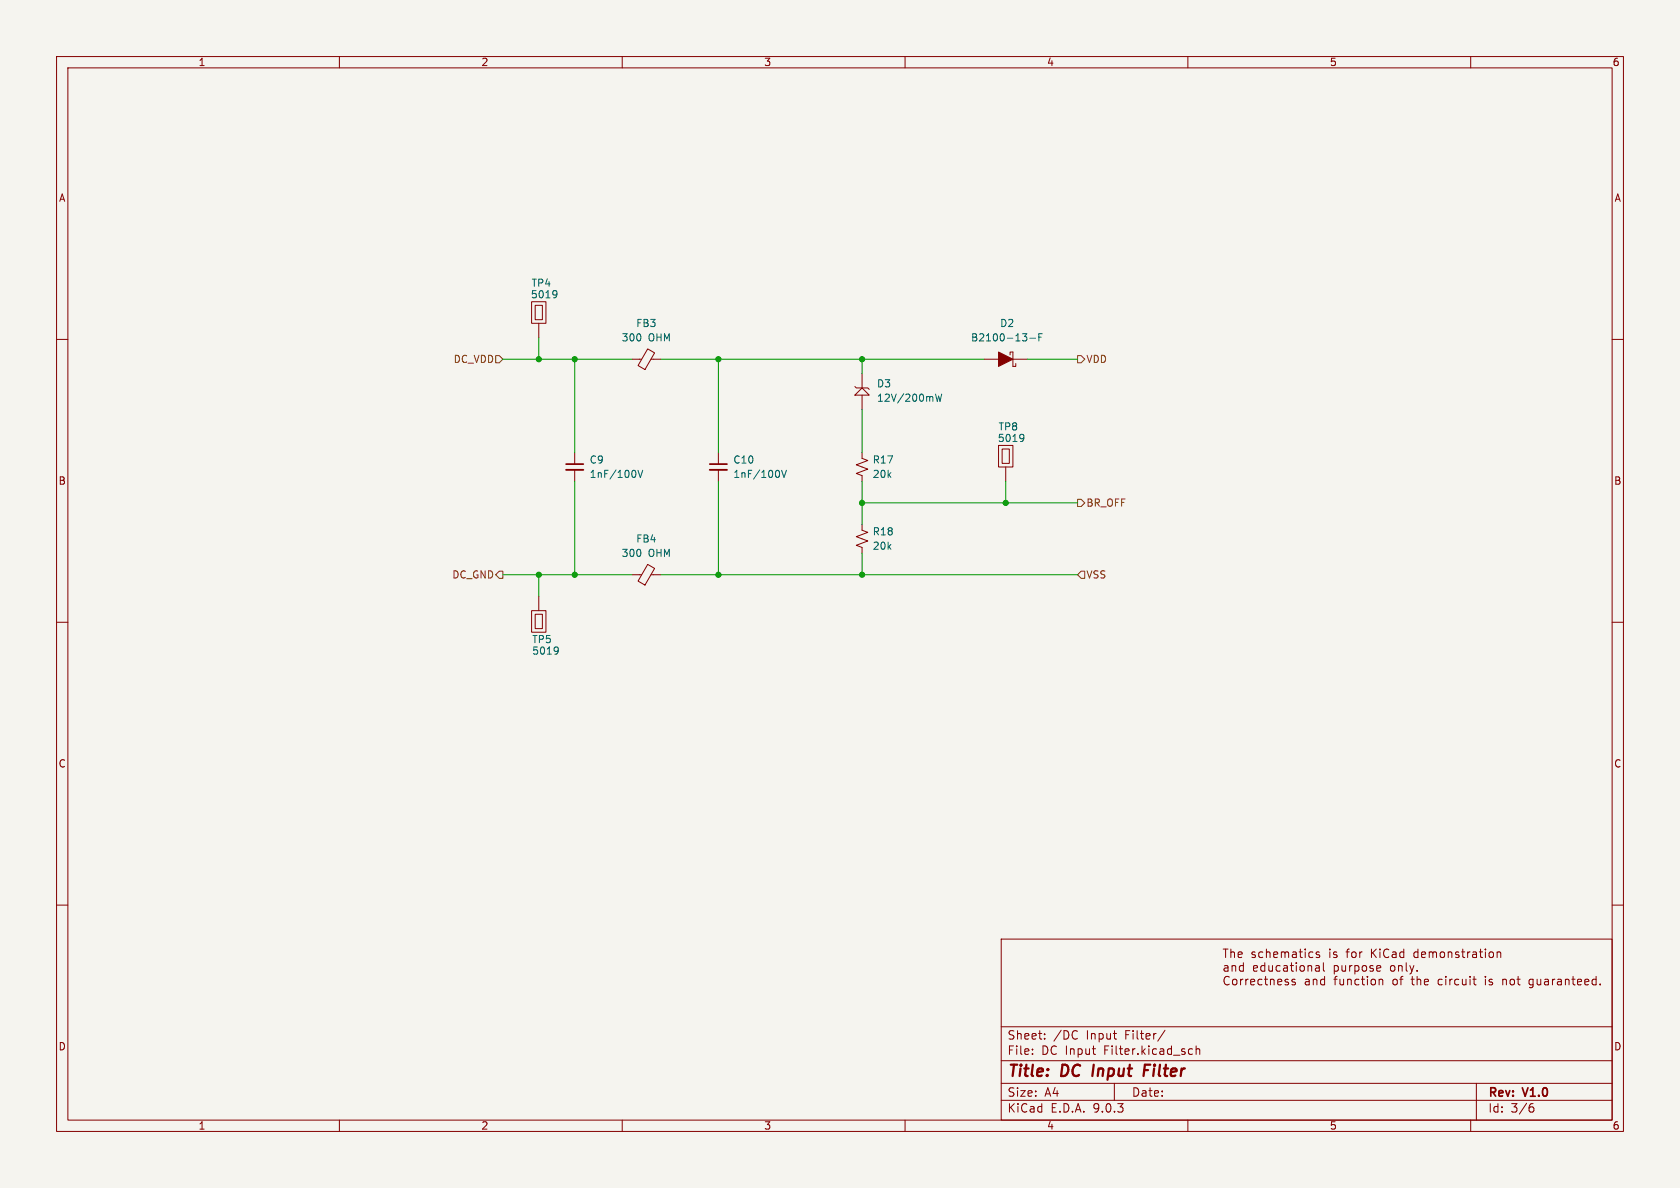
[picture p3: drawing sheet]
<svg xmlns="http://www.w3.org/2000/svg" width="297mm" height="210mm" viewBox="0 0 297 210" stroke-linecap="round" stroke-linejoin="round" font-family="sans-serif">
<path d="M0 0h297v210h-297z" fill="#f5f4ef" stroke="#f5f4ef" stroke-width=".18"/>
<g fill="none" stroke="#840000" stroke-width=".18">
<path d="M10 10h277v190h-277zM12 12h273v186h-273zM60 10v2M110 10v2M160 10v2M210 10v2M260 10v2M94 53.3h2.5v3.9h-2.5zM94.6 54h1.3v2.5h-1.3zM95.2 57.2v2.5M10 60h2M111.8 63.5h1.6"/>
<path d="M114.5 61.7l1.2 .7-1.7 2.9-1.2-.7zM115.1 63.5h1.7M151.1 68.3l.3 .3h2l.3 .2M152.4 68.6l1.3 1.3h-2.6zM152.4 66v2.6M152.4 69.9v2.5M174 63.5h2.5M176.5 78.7h2.6v3.9h-2.6zM177.2 79.4h1.2v2.5h-1.2zM178.6 62.7v-.5h.5v2.6h.5v-.5M179.1 63.5h2.5M285 60h2"/>
<path d="M101.6 80v2M101.6 83.1v2M114.5 99.8l1.2 .7-1.7 2.9-1.2-.7zM127 80v2M127 83.1v2M152.4 80v1l1 .4-2 .8 2 .7-2 .8 1 .4v1M152.4 92.7v1l1 .4-2 .8 2 .7-2 .8 1 .4v1M177.8 82.6v2.5M10 110h2M94 108h2.5v3.8h-2.5zM94.6 108.6h1.3v2.5h-1.3zM95.2 105.4v2.6"/>
<path d="M111.8 101.6h1.6M115.1 101.6h1.7M285 110h2M10 160h2M177 166h108v32h-108zM216.2 167.8h.9M216.7 167.8v1.5M216.7 172.7a.74 .74 0 0 0-.3 .9 .74 .74 0 0 0 .8 .4h.1M217.2 172.7h.1M217.6 167.8v1.5M217.6 168.4l.2-.1h.4v1M218 173.2l.4-.1 .3 .3v.4l-.3 .3-.4-.1-.1-.2v-.4z"/>
<path d="M218.9 168.8l.7-.2-.1-.3h-.4l-.2 .2 .1 .7h.5M219.3 173.1v1M219.7 173.1l-.2 .1-.2 .2M220.2 173.1v1M220.7 173.1l-.3 .1-.2 .2M221.1 173.6l.7-.1-.1-.3-.4-.1-.2 .2 .1 .7h.5M221.9 168.3h-.4l-.2 .2 .1 .2 .5 .1v.4h-.6M223.1 173.2l-.4-.1-.3 .3v.4l.1 .2h.6M223.2 168.3h-.4l-.3 .3v.4l.2 .2h.5M223.5 173.1h.6M223.7 172.6v1.3l.4 .2M223.9 168.4l.2-.1h.4v1"/>
<path d="M223.9 167.8v1.5M224.6 173.2l.2-.1 .4 .1v.9M224.6 173.1v1M225.2 168.8l.7-.2-.1-.3h-.4l-.2 .2v.7h.6M225.9 173.6l.7-.1-.1-.3-.4-.1-.2 .2 .1 .7h.5M226.5 168.4l.5-.1 .2 .2M226.5 168.3v1M227.2 168.5l.2-.2h.3l.1 1M227.2 168.5v.8M227.7 173.2l-.3-.1-.2 .2v.2l.5 .2v.3h-.5M228.5 168.3h.6l.1 1M229 173.2l-.4-.1-.2 .2 .1 .2 .5 .2v.3h-.6"/>
<path d="M229.2 168.6l-.5 .1a.29 .29 0 0 0-.3 .3 .29 .29 0 0 0 .3 .3l.5-.1M229.7 168.3h.5M229.9 167.8v1.3l.3 .2M230.7 167.8v.1M230.7 168.3v1M230.8 173.2h.6l.1 .9M231.5 173.5h-.5a.29 .29 0 0 0-.3 .3 .29 .29 0 0 0 .3 .3l.5-.1M232.1 168.3h-.4l-.3 .3v.4l.1 .2h.6M232.2 173.2l.2-.1 .3 .1 .1 .9M232.2 173.1v1M232.6 170.8h.6v.9M233.2 171l-.5 .1a.29 .29 0 0 0-.2 .3 .29 .29 0 0 0 .2 .3l.5-.1"/>
<path d="M233.2 168.3h-.3l-.2 .2v.2l.5 .1v.4h-.5M234 170.2v1.3l.2 .2M234.2 173.2l-.5-.1-.2 .3v.4l.1 .2h.6M234.2 172.6v1.5M235.1 167.8v.1M235.1 168.3v1M235.8 173.1h.6M236.1 172.7l-.1 1.4M236.3 168.3h-.3l-.3 .2 .1 .2 .5 .1v.4h-.6M236.9 173.1l.1 .9 .3 .1 .2-.1M237.2 170.7v.8l.1 .1 .4 .1M237.5 173.1v1"/>
<path d="M238 168.3h.5M238.2 173.2l.3-.1 .3 .1 .1 .9M238.2 173.1v1M238.5 167.8l-.3 .2v1.3M239.1 168.3h.4l.2 .3v.4l-.2 .3-.4-.1-.1-.2v-.4zM240.2 173.2l-.4-.1-.3 .3v.4l.2 .2h.5M240.4 168.3v1M240.7 173.1h.5M240.8 168.3h-.3l-.1 .3M240.9 172.6v1.3l.3 .2M241.3 170.7l.3 .3v.4l-.3 .3M241.7 172.6v.1"/>
<path d="M241.7 173.1v1M242.5 167.8v1.5M242.5 173.2l.4-.1 .3 .3v.4l-.3 .3-.4-.1-.1-.2v-.4zM242.7 168.4l.6 .9M243.3 167.8l-.8 .8M243.8 173.2l.2-.1 .4 .1 .1 .9M243.8 173.1v1M244 167.8v.1M244 168.3v1M245.5 167.9a.6 .6 0 0 0-.7 0 .6 .6 0 0 0-.2 .7 .56 .56 0 0 0 .3 .6 .56 .56 0 0 0 .6-.1M246.2 168.3h.5l.1 1M246.4 173.2l.3-.1 .3 .3v.4l-.3 .3-.3-.1-.2-.2v-.4z"/>
<path d="M246.8 168.6l-.5 .1a.29 .29 0 0 0-.2 .3 .29 .29 0 0 0 .2 .3l.5-.1M247.5 173.1h.5M247.7 172.7v1.4M248.2 168.3h-.5l-.2 .3v.4l.1 .2h.6M248.2 167.8v1.5M249.2 170.7l.4 1M249.5 173.1h.5M249.6 171.7l-.1 .3-.3 .2M249.7 172.6v1.3l.3 .2M250 170.7l-.4 1M250.5 173.2l.2-.1 .4 .1 .1 .9M250.5 172.6v1.5"/>
<path d="M250.7 168.3h-.5l-.2 .3v.4l.1 .2h.6M250.7 167.8v1.5M251.3 168.8l.7-.2v-.3h-.5l-.2 .2 .1 .7h.6M251.8 173.6l.7-.1v-.3l-.5-.1-.2 .2 .1 .7h.6M252.7 168.4l.4-.1 .2 .2M252.7 168.3v1M253.3 168.5l.2-.2h.4l.1 1M253.3 168.5v.8M254.7 168.3h.4l.3 .3v.4l-.3 .3-.4-.1-.1-.2v-.4zM255 173.2l-.5-.1-.3 .3v.4l.2 .2h.6M255.5 172.7h.1M255.6 172.6v.1"/>
<path d="M255.6 173.1v1M255.7 172.7h-.1M256 168.4l.2-.1h.4l.1 1M256 168.3v1M256.3 173.1v1M256.7 173.1l-.2 .1-.2 .2M257.9 173.2l-.4-.1-.3 .3v.4l.1 .2h.6M257.9 168.3h-.4l-.2 .2 .1 .2 .5 .1v.4h-.6M258.4 168.3h.6M258.5 173.1l.1 .9 .4 .1 .2-.1M258.6 167.8v1.3l.4 .2M259.2 173.1v1"/>
<path d="M259.5 168.3v1M259.8 172.7h.1M259.9 172.6v.1M259.9 173.1v1M259.9 168.3h-.3l-.1 .3M260 172.7h-.1M260.4 173.1h.6M260.4 168.3h.6v1M260.6 172.6v1.3l.4 .2M261 168.6l-.5 .1a.29 .29 0 0 0-.2 .3 .29 .29 0 0 0 .2 .3l.5-.1M261.5 168.3h.6M261.7 167.8v1.3l.4 .2"/>
<path d="M262.5 172.7h.1M262.6 172.6v.1M262.6 173.1v1M262.6 167.8v.1M262.6 168.3v1M262.7 172.7h-.1M263.4 168.3h.3l.3 .3v.4l-.3 .3-.3-.1-.2-.2v-.4zM263.8 173.2l-.3-.1-.3 .2 .1 .2 .5 .2v.3h-.6M264.7 168.4l.2-.1h.3l.1 1M264.7 168.3v1M265.7 173.2l.2-.1 .3 .1 .1 .9M265.7 173.1v1"/>
<path d="M267.1 173.2l.4-.1 .2 .3v.4l-.2 .3-.4-.1-.1-.2v-.4zM268.2 173.1h.5M268.4 172.6v1.3l.3 .2M271 173.2l-.4-.1-.3 .3v.4l.2 .2h.5M271 173.1v1.2l-.3 .3-.3-.1M271.7 173.1l.1 .9 .4 .1 .2-.1M272.4 173.1v1M273.1 173.2h.6v.9M273.7 173.5h-.5a.29 .29 0 0 0-.2 .3 .29 .29 0 0 0 .2 .3l.5-.1M274.5 173.1v1M274.9 173.1l-.3 .1-.1 .2M275.4 173.2h.6v.9"/>
<path d="M276 173.5h-.5a.29 .29 0 0 0-.2 .3 .29 .29 0 0 0 .2 .3l.5-.1M276.7 173.2l.3-.1 .3 .1 .1 .9M276.7 173.1v1M277.9 173.1h.6M278.1 172.6v1.3l.4 .2M278.9 173.6l.7-.1-.1-.3-.4-.1-.2 .2 .1 .7h.5M280.2 173.6l.7-.1-.1-.3-.4-.1-.2 .2v.7h.6M282.2 173.2l-.5-.1-.2 .3v.4l.1 .2h.6M282.2 172.6v1.5M282.9 174v.1M285 160h2M60 198v2"/>
<path d="M110 198v2M160 198v2M177 194.5h108M177 191.5h108M177 187.5h108M177 181.5h108M182.5 186.3v.1M182.5 185.5v.1M184.7 183.6v.1M184.7 182.8v.1M197 191.5v3M206 182.1l-1.3 2"/>
<path d="M210 198v2M210.4 185.4l.4 .1M210.8 186.3l-.4 .1M211.5 185.5l.2-.1 .3 .1 .1 .9M211.5 184.9v1.5M260 198v2M261 191.5v6.5M270.6 195.7h.4l.2 .3-.1 .5-.5 .1M271 195.1l-.4 .1"/>
</g>
<path d="M193.4 188.2l-.3 2M202.3 189.2h.7M203.4 188.2h-1l-.2 2" fill="none" stroke="#840000" stroke-width=".4"/>
<g fill="none" stroke="#006464" stroke-width=".18">
<path d="M98.2 51.4l.2 .1a1.03 1.03 0 0 1-.2 1.1M98.5 51.9l-.3 .3M180.7 59h.8l-.4 .5M181.5 59.6v.5M182.1 59.8h.9M183.6 59.6h.5M184.3 59h-.7v1.3M165.4 69.7l.3 1.2 .2-.9 .3 .9 .3-1.2M180.8 76.8l.1 .1a1.03 1.03 0 0 1-.1 1.1M181 77.3l-.2 .3M112.4 83.4v.8M112.8 83.1l.4 1.3 .4-1.3"/>
<path d="M137.8 83.4v.8M138.2 83.1l.4 1.3 .4-1.3M98.4 114.4l.2 .1a1.03 1.03 0 0 1-.2 1.1M98.7 114.9l-.3 .3"/>
</g>
<path d="M100.1 82h3M125.5 82h3" fill="none" stroke="#840000" stroke-width=".3"/>
<path d="M100.1 83.1h3M125.5 83.1h3" fill="none" stroke="#840000" stroke-width=".33"/>
<path d="M176.5 62.2l2.6 1.3-2.6 1.3z" fill="#840000" stroke="#840000" stroke-width=".18"/>
<path d="M87.6 62.9h.7l.6 .6-.6 .6h-.7zM190.5 62.9h.6l.7 .6-.7 .6h-.6zM190.5 88.3h.6l.7 .6-.7 .6h-.6zM88.3 101h.6v1.2h-.6l-.7-.6zM191.1 101h.7v1.2h-.7l-.6-.6z" fill="none" stroke="#725600" stroke-width=".18"/>
<g fill="none" stroke="#009600" stroke-width=".18">
<path d="M95.2 59.7v3.8M88.9 63.5h22.9M101.6 63.5v16.5M116.8 63.5h57.2M127 63.5v16.5M152.4 63.5v2.5M152.4 72.4v7.6M181.6 63.5h8.9M101.6 85.1v16.5M127 85.1v16.5M152.4 85.1v7.6M152.4 97.8v3.8"/>
<path d="M152.4 88.9h38.1M177.8 85.1v3.8M88.9 101.6h22.9M95.2 101.6v3.8M116.8 101.6h73.7"/>
</g>
<g fill="#009600" stroke="#009600" stroke-width=".18">
<circle cx="152.4" cy="63.5" r=".46"/>
<circle cx="101.6" cy="63.5" r=".46"/>
<circle cx="127" cy="63.5" r=".46"/>
<circle cx="101.6" cy="101.6" r=".46"/>
<circle cx="95.2" cy="101.6" r=".46"/>
<circle cx="177.8" cy="88.9" r=".46"/>
<circle cx="152.4" cy="101.6" r=".46"/>
<circle cx="127" cy="101.6" r=".46"/>
<circle cx="95.2" cy="63.5" r=".46"/>
<circle cx="152.4" cy="88.9" r=".46"/>
</g>
<g font-size="2.8" fill="#840000">
<text x="178" y="190.9">Title:</text>
<text x="187.7" y="190.9">DC</text>
<text x="194" y="190.9">Input</text>
<text x="203.8" y="190.9">Filter</text>
</g>
<g font-size="2.1" fill="#840000">
<text x="216" y="172">The</text>
<text x="221.1" y="172">schematics</text>
<text x="235" y="172">is</text>
<text x="238.2" y="172">for</text>
<text x="242.6" y="172">KiCad</text>
<text x="250.4" y="172">demonstration</text>
<text x="178" y="184">Sheet:</text>
<text x="186.2" y="184">/DC</text>
<text x="192.1" y="184">Input</text>
<text x="199" y="184">Filter/</text>
<text x="178" y="186.7">File:</text>
<text x="184.1" y="186.7">DC Input</text>
<text x="195.3" y="186.7">Filter.kicad_sch</text>
<text x="178" y="196.9">KiCad</text>
<text x="178" y="194.1">Size:</text>
<text x="184.7" y="194.1">A4</text>
<text x="185.7" y="196.9">E.D.A.</text>
<text x="193.3" y="196.9">9.0.3</text>
<text x="200" y="194.1">Date:</text>
<text x="263" y="194.3">Rev:</text>
<text x="263" y="196.9">Id:</text>
<text x="267.1" y="196.9">3/6</text>
<text x="269.4" y="194.3">V1.0</text>
</g>
<g font-size="1.8" fill="#840000">
<text x="35" y="11.9">1</text>
<text x="85" y="11.9">2</text>
<text x="135" y="11.9">3</text>
<text x="185" y="11.9">4</text>
<text x="235" y="11.9">5</text>
<text x="285" y="11.9">6</text>
<text x="10.3" y="35.9">A</text>
<text x="285.3" y="35.9">A</text>
<text x="10.3" y="85.9">B</text>
<text x="285.3" y="85.9">B</text>
<text x="10.3" y="135.9">C</text>
<text x="285.3" y="135.9">C</text>
<text x="10.3" y="185.9">D</text>
<text x="285.3" y="185.9">D</text>
<text x="35" y="199.9">1</text>
<text x="85" y="199.9">2</text>
<text x="135" y="199.9">3</text>
<text x="185" y="199.9">4</text>
<text x="235" y="199.9">5</text>
<text x="285" y="199.9">6</text>
</g>
<g font-size="1.8" fill="#006464">
<text x="93.8" y="52.9">5019</text>
<text x="93.9" y="50.9">TP4</text>
<text x="112.4" y="58">FB3</text>
<text x="176.7" y="58">D2</text>
<text x="109.8" y="60.6">300</text>
<text x="114.6" y="60.6">OHM</text>
<text x="171.6" y="60.6">B2100-13-F</text>
<text x="154.9" y="68.7">D3</text>
<text x="154.9" y="71.2">12V/200mW</text>
<text x="176.4" y="76.3">TP8</text>
<text x="104.1" y="82.1">C9</text>
<text x="129.5" y="82.1">C10</text>
<text x="154.2" y="82.1">R17</text>
<text x="176.3" y="78.3">5019</text>
<text x="104.1" y="84.7">1nF/100V</text>
<text x="129.5" y="84.7">1nF/100V</text>
<text x="154.2" y="84.7">20k</text>
<text x="154.2" y="94.8">R18</text>
<text x="109.8" y="98.7">300</text>
<text x="112.4" y="96.1">FB4</text>
<text x="114.6" y="98.7">OHM</text>
<text x="154.2" y="97.4">20k</text>
<text x="94" y="113.9">TP5</text>
<text x="94" y="115.9">5019</text>
</g>
<g font-size="1.8" fill="#725600">
<text x="80.1" y="64.4">DC_VDD</text>
<text x="192" y="64.4">VDD</text>
<text x="192" y="89.8">BR_OFF</text>
<text x="79.9" y="102.5">DC_GND</text>
<text x="192" y="102.5">VSS</text>
</g>
</svg>
